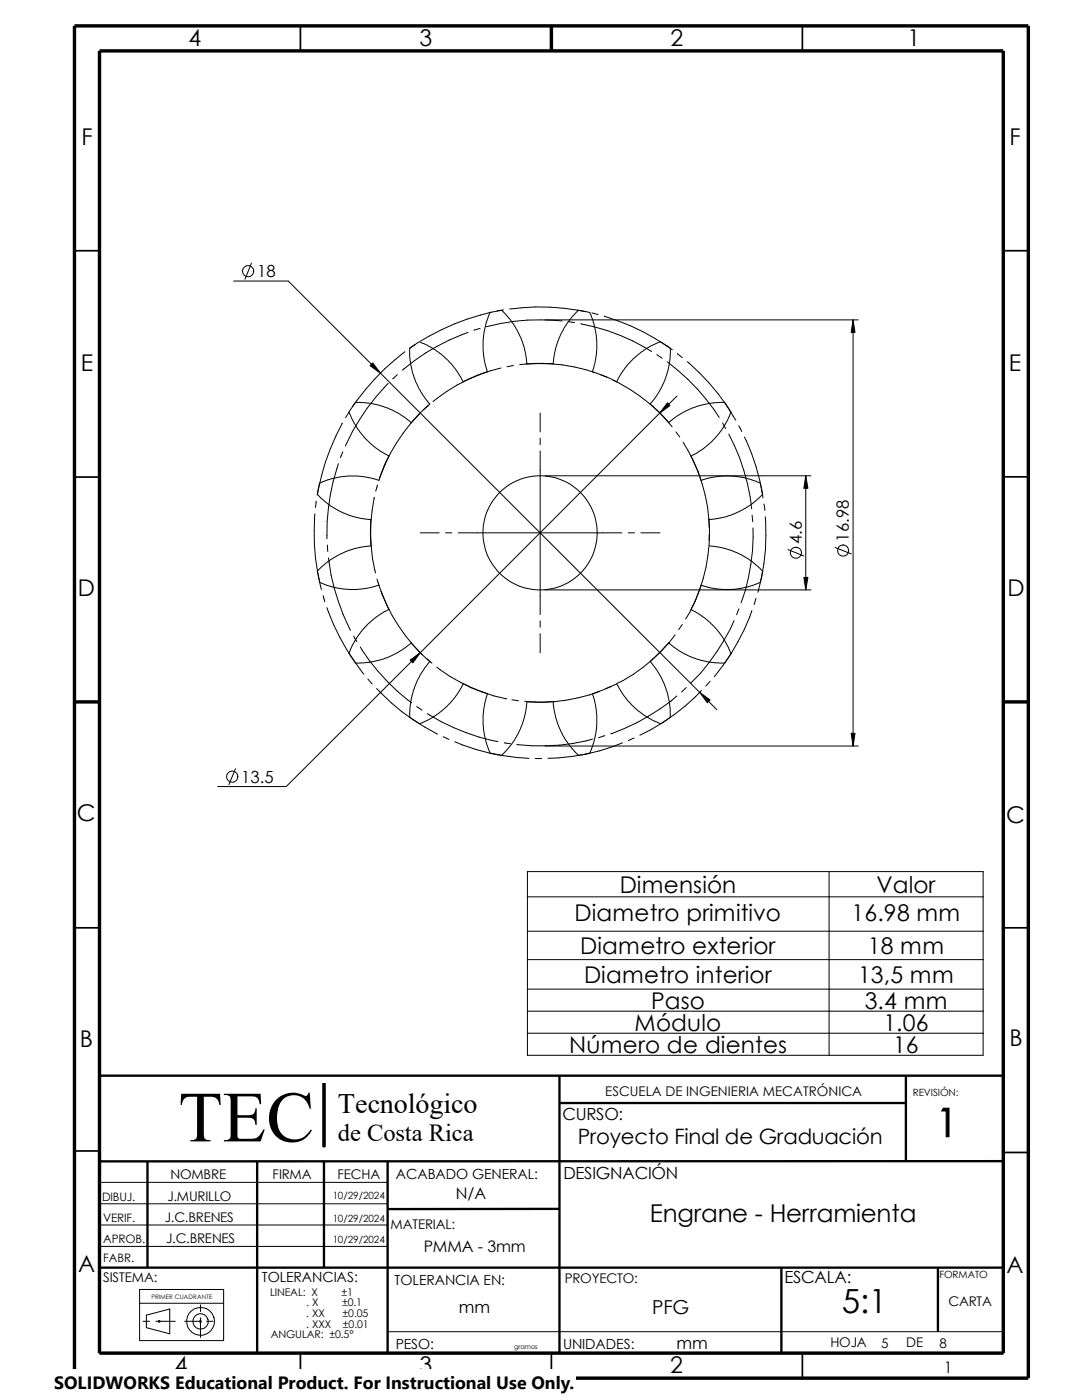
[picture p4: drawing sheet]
<svg xmlns="http://www.w3.org/2000/svg" width="216mm" height="279mm" viewBox="0 0 216 279" stroke-linecap="round" stroke-linejoin="round" font-family="sans-serif">
<g fill="none" stroke="#000" stroke-width=".2">
<path d="M46.6 56.1h10.9l85.5 85.5M50.2 52.5l-1.3 3.2M77.5 76.5a42.2 42.2 0 0 0-8.6 12.5M79.3 74.8l-.9 .8M80.8 70.2a48.5 48.5 0 0 0-10.5 11M81.7 69.5l.2 3.1 .7 2.6 1.4 3 1.8 2.4-1.8 1.6-2 2.2-1.3-1.1-1.3-.9-2.5-1.1-2.9-.8-3-.2M83.7 68.2l-1.9 1.3 1-.8M83.7 68.2l2.8 1.4 2.2 1.6 1.8 1.9 1.9 3.1 3.1-1.4 1.7-.6M93.4 66.3a42.5 42.5 0 0 0-13.1 7.6M95.8 65.5l-1.2 .4M97.8 62.3l-.9 2.4-.5 3.3 .1 3.1 .8 3.1M97.8 62.4l1.4-.3a1.29 1.29 0 0 1 1.7 .6l1.5 1.9 1.6 2.9 .6 1.9 .5 3.2"/>
<path d="M98 62.3a47.9 47.9 0 0 0-14.1 5.8M99.9 73.4a33.5 33.5 0 0 0-13.5 6.7M100.5 61.8l-1.3 .3M101.7 61.7a44.6 44.6 0 0 1 15.1 .5M102.4 72.9l-1.2 .3M103.7 72.8a33.8 33.8 0 0 1 15 1.6M108.8 63.8h62.4M110.4 72.6l.3-2.3 .8-2.8 1.1-2.1 2.2-2.8a1.09 1.09 0 0 1 1.5-.5l.5 .1a1.09 1.09 0 0 1 1.2 1l.8 2.7 .3 2.1-.2 3.4-.7 2.8M110.4 72.6l-3.6-.1-1.6 .1M112.1 64.1a41.8 41.8 0 0 0-15.1 1.1M113.4 64.2l1.2 .2M115.9 64.6a41 41 0 0 1 14.1 5.5"/>
<path d="M118.1 62.4l1.2 .4M118.2 74.2l2.7 1 2.1 1M119.9 74.8l1.2 .5M120.6 63.1a46 46 0 0 1 13.6 6.7M122.3 75.8a34.1 34.1 0 0 1 11.8 9.4M131.1 70.8l1 .7M131.8 68.2l-2.1 .9-1.2 .7-2.3 1.9-1.9 2.3-1.2 2.2M131.8 68.2l1.9 1.3M133.2 72.2a42.7 42.7 0 0 1 10.3 11.1M133.8 69.5l-.2 3.1-.9 3.3-1.3 2.4-1.6 2.3 1.5 1.4 2.1 2.3M135.1 79l-78 78h-13.7M135.2 70.6l.9 .8"/>
<path d="M137.2 72.2a44 44 0 0 1 9.6 11.7M170.2 63.8v85.1M63.3 98.7l2.8 2.3 2.4 1.4 2.4 .8 3.1 .5M63.8 96.4l-.5 2.3M67.5 92.5a43.3 43.3 0 0 0-2.3 15M68.3 84.5a45.8 45.8 0 0 0-5 14.3M68.4 90.2l-.5 1.2M69.6 82.2l1.4 2.8 1.8 2.4 2.1 2 2.7 1.6M70.9 80.3l-1.9 3.1M74.7 99.2a34.2 34.2 0 0 0 .2 15.1M75.3 96.8l-.3 1.2M75.6 95.8l-3.4-.7-2.7-.1-3.5 .6-2.2 .8"/>
<path d="M77.6 91l-1 2.1-1 2.8M83.6 82.7a34.5 34.5 0 0 0-7.9 12.9M85.4 80.9l-.9 .9M107.8 82.4v3.8M107.8 87.5v1.2M107.8 90v32.6M108.8 95h53M134.9 86.2l.7 1M136.3 88.3a33.6 33.6 0 0 1 5.2 17M139.9 95.9l1.1-.4 2-.4 2.9-.1 2.1 .2 2.7 .8a1.37 1.37 0 0 1 1.2 1.5l.2 1.2M144.2 84.4l.6 1.1M144.6 80.3l.8 1.2a1.13 1.13 0 0 1 .1 1.6l-1.4 2.6-2.1 2.4-1.6 1.4-2.5 1.5 1.3 3 .7 1.9"/>
<path d="M144.6 80.3l-3 .2-2.6 .6-3.2 1.5-1.2 .8-1.2 1M145.4 86.6a41.4 41.4 0 0 1 4.6 15M147.4 85l.6 1.1M148.5 87.2a40.1 40.1 0 0 1 3.7 12.2M152.2 98.7l-2.7 2.3-2.9 1.5-1.9 .7-3.3 .5M160.8 95v22.7M62.8 102.5a45.5 45.5 0 0 0 1.3 15.1M63.1 100l-.2 1.3M63.8 116.2l2.5 .9 3.3 .5 2.9-.1 3.1-.7M64.5 118.9l.3 1.2M65.3 108.8l.1 1.3M65.5 111.3a42.9 42.9 0 0 0 4.4 14.5"/>
<path d="M74 103.7l-.1 3.6 .1 1.7-1.7 .1-2.6 .7-2.5 1.2-1.2 .7-2.7 2.3 .5 2.2M75.2 115.6l.4 1.2M75.6 116.8l.6 1.8 1.4 3.1M76 118a34 34 0 0 0 8.3 12.6M83.9 106.3h3.7M88.9 106.3h1.3M91.4 106.3h32.7M108.8 117.7h53M125.3 106.3h1.3M127.9 106.3h3.8M139.9 116.8l-1 2.7-1 2.2 2.6 1.6 2.2 2 1.4 1.7 1.4 2.5a1.08 1.08 0 0 1-.1 1.6l-.3 .5a1.18 1.18 0 0 1-1.7 .7l-2.3-.3-3.2-.9-2.5-1.3-2-1.5M141.4 109.1a32.8 32.8 0 0 1-4.6 14.4"/>
<path d="M141.5 103.7v5.3l3.1 .4 2.4 .9 2.4 1.3 2.8 2.4-.5 2.2-2.4 .9-2.7 .5h-2.3l-2.2-.2-2.2-.6M141.5 106.6v1.3M150.1 102.8l.1 1.3M150.2 105.4a40.2 40.2 0 0 1-2.3 14.9M150.8 119.4l-.3 1.2M152.4 100.6l.2 1.3M152.7 103.1a41.6 41.6 0 0 1-1.5 15.1M157.2 109.7l3.2 1.3M166.6 109.3l3.2 1.2M65.2 121.3a45.4 45.4 0 0 0 7.4 13.2M69.6 130.4l1.4 1.9M70.6 127l.6 1.1"/>
<path d="M70.9 132.3l2.9-.1 2.7-.7 2.7-1.2 1.7-1 1.1-1 1.9 2 1.9 1.7-1.9 2.7-1.2 2.5-.7 2.8-.2 3.2M71.9 129.1a40.9 40.9 0 0 0 10.2 11.2M73.4 135.5l.9 1M75.1 137.4a42.2 42.2 0 0 0 12.1 9.1M77.6 121.6l-2.5 1.5-2.3 2.1-2 2.7-1.2 2.5M85.2 131.5l1 .8M87.2 133.1a34 34 0 0 0 13.7 6.3M92.5 136.4l1.6 .9 3.2 1.2-.7 2.8-.2 3.3 .3 2.2 .8 2.6a1.32 1.32 0 0 0 1.5 1.2h.2a1.06 1.06 0 0 0 1.6-.5l1.7-2.1 1.3-2.5 .8-2.2 .5-2.7a.4 .4 0 0 1 .3-.6h5M92.5 136.5l-1.4 2.2-1.2 1.5-1.4 1.4-2.2 1.6-2.6 1.2-1.9-1.3M100.9 139.4h.1M102.2 139.7l1.2 .2M107.8 123.9v1.3"/>
<path d="M107.8 126.4v3.9M119.6 138a32.5 32.5 0 0 1-14.9 2M122 137l-1.2 .5M123.1 136.4l1.1 2 1.9 2.3 2.6 2.1 2.2 1.3a1.34 1.34 0 0 0 1.9-.3l1-.6M123.1 136.5l-4.9 2 .8 3 .1 3.2-.3 2.1-.8 2.6a1.09 1.09 0 0 1-1.2 1.1l-.5 .1a1.24 1.24 0 0 1-1.6-.6l-1.2-1.5-1.7-2.7-.8-2.3-.6-3.5M129.8 132l2 2.9 1.1 2.5 .7 2.7 .1 3M133.4 128.3l-2 2.1-1.7 1.6M134.7 126.7a31.9 31.9 0 0 1-11.6 9.7M135 138.9a41.5 41.5 0 0 1-13.1 7.5M136.1 124.6l-.7 1M136.9 137.2l-.9 .9M140 137.8a40.6 40.6 0 0 1-12.3 8.9"/>
<path d="M141.7 136l-.9 .9M146.5 123.9a41.6 41.6 0 0 1-8.6 12.4M147.4 121.5l-.4 1.2M150 121.8a42.7 42.7 0 0 1-7.5 13.2M47 153.4l-1.3 3.2M83.1 141l1.1 .7M85.3 142.4a41.6 41.6 0 0 0 14.1 5.6M88.4 147l1.2 .6M90.8 148a41.5 41.5 0 0 0 14.7 3.3M100.6 148.3l1.3 .1M106.8 151.4h1.3M108.8 148.9h62.4"/>
<path d="M118.2 147.5a38.6 38.6 0 0 1-15.1 1.1M120.7 146.8l-1.2 .4M124.2 148.3a40.7 40.7 0 0 1-14.9 3M126.5 147.3l-1.1 .5M105.2 173.9h91v36.7h-91zM105.2 179h91M165.4 173.9v36.7M105.2 185.8h91M105.2 191.5h91M105.2 197.4h91M19.9 214.7h180.3v55.3h-180.3M64.5 216.2h.4v12.7h-.4z"/>
<path d="M105.2 201.8h91M105.2 206.2h91M19.9 236h57.4M19.9 248.8h57.4M19.9 240.2h57.4M19.9 244.5h57.4M27.9 257.3h16.7v10.2h-16.7zM27.9 260.1h16.7M28.5 263.7h1.3M29.2 262.5l4.7-1.3v5l-4.7-1.2zM31.1 263.7h3.9M31.6 263.6l.3 .3"/>
<path d="M31.7 263.6v.3M31.9 263.6l-.3 .3M36.8 263.7h3.4M39.9 263.6l.3 .3M40 260.4v1.3M40 263v3.9M40.1 263.6l-.3 .3M41.2 263.7h1.3M77.3 265.8h122.9"/>
<circle cx="49.5" cy="54.1" r="1.12"/>
<circle cx="107.8" cy="106.3" r="11.4"/>
<circle cx="158.8" cy="110.3" r="1.1"/>
<circle cx="168.2" cy="109.9" r="1.12"/>
<circle cx="46.3" cy="155" r="1.12"/>
<circle cx="40" cy="263.7" r="2.78"/>
<circle cx="40" cy="263.7" r="1.53"/>
</g>
<g fill="none" stroke="#000" stroke-width=".34">
<path d="M59.9 5.2v5M160.1 5.2v5M14.9 50h5M200.2 50h5M14.9 95.2h5M200.2 95.2h5M14.9 185.2h5M200.2 185.2h5M14.9 229.7h5M200.2 230h5M59.9 270v5M110 270v5"/>
<path d="M160.1 270v5"/>
</g>
<g fill="none" stroke="#000" stroke-width=".47">
<path d="M111.6 214.7v55.3M180.8 214.7v17M200.2 214.7h-180.3v55.3M29.4 231.8v21.2M51.3 231.7v38.4M64.6 231.7v21.3M77.3 231.7v38.3M111.5 220.1h69.3M200.2 231.7l-180.3 .1M19.9 253h180.3M111.6 241.3h-34.3M155.9 253v17"/>
<path d="M187.2 253v12.8"/>
</g>
<path d="M14.9 5.2h190.3v269.8h-190.3zM19.9 10.2h180.3v259.8h-180.3zM110 5.2v5M14.9 140.1h5M200.2 140.1h5" fill="none" stroke="#000" stroke-width=".68" stroke-linecap="butt"/>
<g fill="#000" stroke="#000" stroke-width=".2">
<path d="M74.4 72.4l1.5 2.1-2.1-1.5zM170.2 63.8l.4 2.5h-.8zM133.2 80.4l.5 .5-2 1.5zM160.8 95l.4 2.5h-.8zM160.4 115.2h.8l-.4 2.5zM81.8 131.7l2.1-1.4-1.5 2zM139.7 138.2l2 1.5-.6 .6zM169.8 146.3h.8l-.4 2.6z"/>
<path d="M64.5 216.2h.4v12.7h-.4z" fill-rule="evenodd"/>
</g>
<path d="M10.8 273.3h104.1v6.1h-104.1z" fill="#fff"/>
<text font-size="14.4" x="35.6" y="227.8">TEC</text>
<text font-size="7.9" x="186.8" y="226.9">1</text>
<text font-size="6.6" x="168" y="262.1">5:1</text>
<text font-size="5.6" x="67.4" y="222.1">Tecnológico</text>
<g font-size="4.9">
<text x="67.4" y="227.7">de Costa Rica</text>
<text x="129.7" y="243.9">Engrane - Herramienta</text>
</g>
<g font-size="4.6">
<text x="37.6" y="9.3">4</text>
<text x="83.7" y="9.3">3</text>
<text x="133.8" y="9.3">2</text>
<text x="181.1" y="9.3">1</text>
<text x="16.3" y="29">F</text>
<text x="201.4" y="29">F</text>
<text x="16.1" y="74">E</text>
<text x="201.3" y="74">E</text>
<text x="15.5" y="119">D</text>
<text x="201" y="119">D</text>
<text x="15.3" y="163.9">C</text>
<text x="200.8" y="164.2">C</text>
<text x="123.7" y="178.2">Dimensión</text>
<text x="174.9" y="178.2">Valor</text>
<text x="114.6" y="183.7">Diametro primitivo</text>
<text x="169.9" y="183.7">16.98 mm</text>
<text x="115.8" y="190.5">Diametro exterior</text>
<text x="173.2" y="190.5">18 mm</text>
<text x="116.5" y="196.2">Diametro interior</text>
<text x="171.2" y="196.2">13,5 mm</text>
<text x="129.9" y="201.4">Paso</text>
<text x="172.6" y="201.4">3.4 mm</text>
<text x="15.9" y="208.9">B</text>
<text x="126.6" y="205.8">Módulo</text>
<text x="176.3" y="205.8">1.06</text>
<text x="201.4" y="208.7">B</text>
<text x="113.6" y="210.2">Número de dientes</text>
<text x="178.2" y="210.2">16</text>
<text x="15.6" y="253.9">A</text>
<text x="200.8" y="254">A</text>
<text x="34.9" y="274.1">4</text>
<text x="83.7" y="274.1">3</text>
<text x="133.8" y="274.1">2</text>
</g>
<text font-size="4.2" x="115.3" y="228.3">Proyecto Final de Graduación</text>
<text font-size="3.8" x="130.1" y="262.2">PFG</text>
<text font-size="3.5" x="10.8" y="277.1">SOLIDWORKS Educational Product. For Instructional Use Only.</text>
<g font-size="3.3">
<text x="51.3" y="55.4">18</text>
<text x="160" y="108.5" transform="rotate(-90 160 108.5)">4.6</text>
<text x="169.4" y="108.1" transform="rotate(-90 169.4 108.1)">16.98</text>
<text x="48.1" y="156.3">13.5</text>
<text x="112.2" y="223.6">CURSO:</text>
<text x="112.4" y="235.2">DESIGNACIÓN</text>
<text x="156.5" y="256">ESCALA:</text>
<text x="91.6" y="262">mm</text>
<text x="135" y="269.2">mm</text>
</g>
<g font-size="3.2">
<text x="90.9" y="239.3">N/A</text>
<text x="84.6" y="249.8">PMMA - 3mm</text>
<text x="188.3" y="274.1">1</text>
</g>
<g font-size="2.8">
<text x="79" y="235.2">ACABADO GENERAL:</text>
<text x="52.2" y="255.9">TOLERANCIAS:</text>
<text x="78.7" y="256.5">TOLERANCIA EN:</text>
<text x="79" y="269.2">PESO:</text>
<text x="112.4" y="269.2">UNIDADES:</text>
</g>
<g font-size="2.7">
<text x="120.8" y="218.7">ESCUELA DE INGENIERIA MECATRÓNICA</text>
<text x="33.4" y="239.7">J.MURILLO</text>
<text x="34" y="235.2">NOMBRE</text>
<text x="54.4" y="235.2">FIRMA</text>
<text x="67.4" y="235.2">FECHA</text>
<text x="32.9" y="243.8">J.C.BRENES</text>
<text x="77.9" y="245.3">MATERIAL:</text>
<text x="33.1" y="248.1">J.C.BRENES</text>
<text x="20.6" y="255.9">SISTEMA:</text>
<text x="112.7" y="256">PROYECTO:</text>
<text x="189.2" y="260.6">CARTA</text>
<text x="165.7" y="268.9">HOJA</text>
<text x="175.9" y="268.9">5</text>
<text x="180.8" y="268.9">DE</text>
<text x="187.5" y="268.9">8</text>
</g>
<g font-size="2.3">
<text x="20.4" y="239.6">DIBUJ.</text>
<text x="20.6" y="244">VERIF.</text>
<text x="20.6" y="248">APROB.</text>
<text x="20.6" y="251.8">FABR.</text>
</g>
<g font-size="2.1">
<text x="53.9" y="258.6">LINEAL: X</text>
<text x="61.1" y="260.7">. X</text>
<text x="61.1" y="262.8">. XX</text>
<text x="68.1" y="258.6">±1</text>
<text x="68.3" y="260.7">±0.1</text>
<text x="68.4" y="262.8">±0.05</text>
<text x="54" y="267.1">ANGULAR: ±0.5°</text>
<text x="61.1" y="265">. XXX</text>
<text x="68.4" y="265">±0.01</text>
</g>
<g font-size="2">
<text x="182.1" y="218.7">REVISIÓN:</text>
<text x="66.4" y="239.3">10/29/2024</text>
<text x="66.4" y="243.8">10/29/2024</text>
<text x="66.4" y="248.1">10/29/2024</text>
<text x="187.5" y="255.1">FORMATO</text>
</g>
<text font-size="1.3" x="102.6" y="269.2">gramos</text>
<text font-size="1.2" x="30.2" y="259.3">PRIMER CUADRANTE</text>
</svg>
